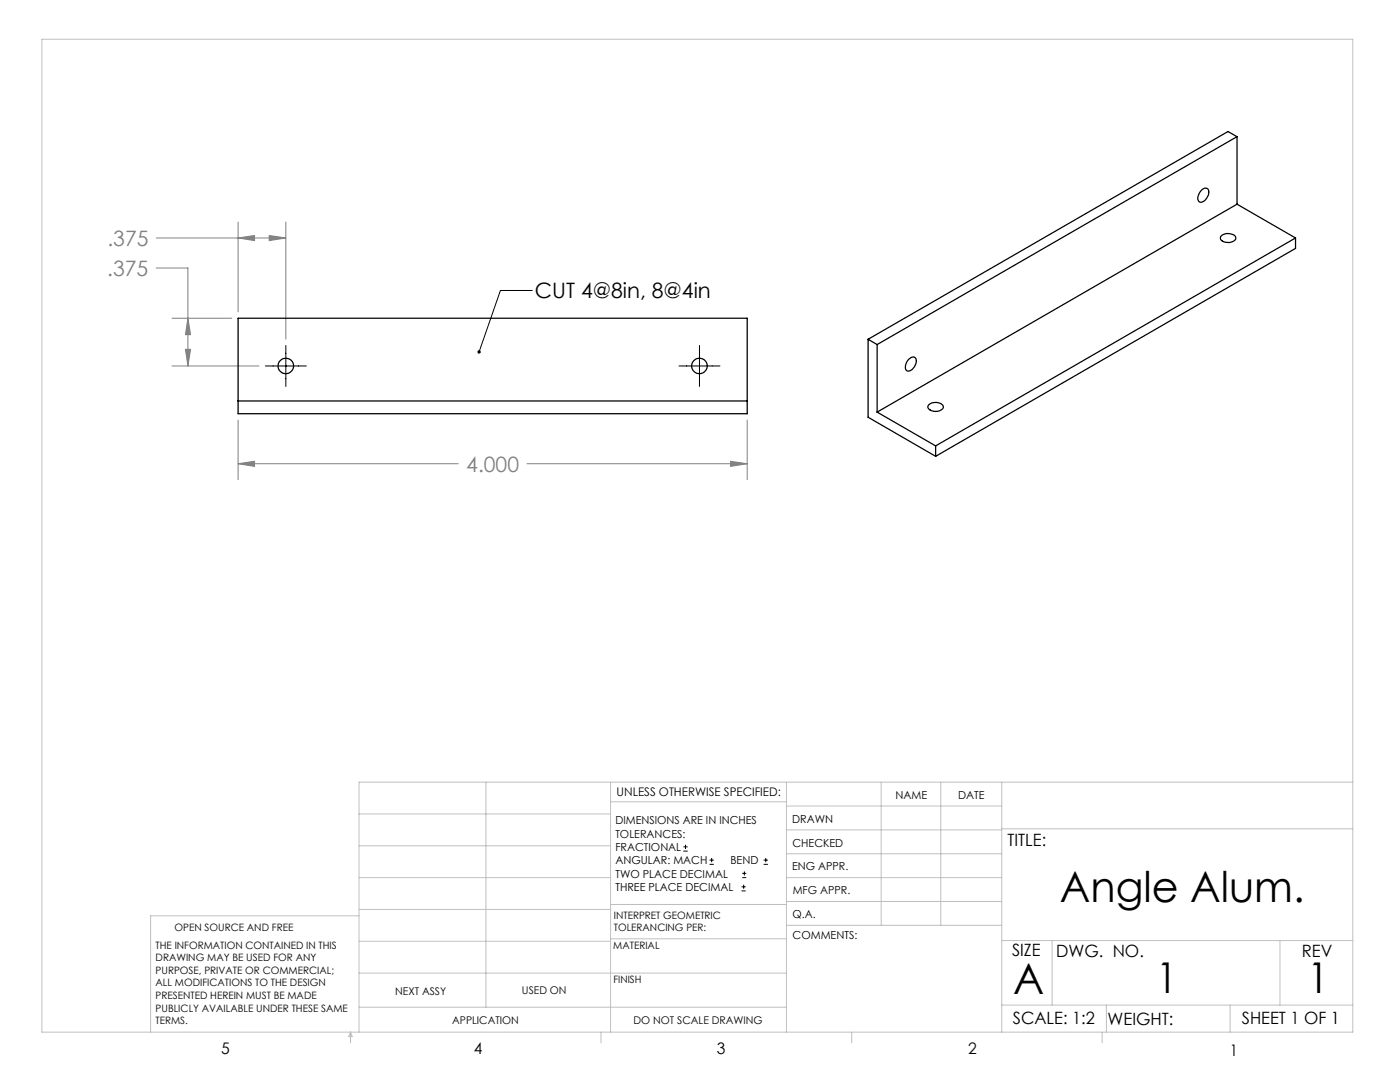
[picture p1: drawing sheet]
<svg xmlns="http://www.w3.org/2000/svg" width="279mm" height="216mm" viewBox="0 0 279 216" stroke-linecap="round" stroke-linejoin="round" font-family="sans-serif">
<g fill="none" stroke="#000" stroke-width=".2">
<path d="M106.2 58h-6.3l-4.3 12.2M53 73h8.1M57 68.9v8.2M135.5 73h8.2M139.6 68.9v8.2M136.4 169.8h.8M136.4 169h.8M136.8 168.6v.8M141.6 172.5h.9M141.6 171.6h.9M142 171.2v.8M148 177.8h.8"/>
<path d="M148 177h.8M148.1 175.1h.8M148.1 174.3h.8M148.4 176.5v.8M148.6 173.9v.8M152.4 172.5h.8M152.4 171.6h.8M152.8 171.2v.8"/>
</g>
<g fill="none" stroke="#808080" stroke-width=".2">
<path d="M31.2 53.5h6.3v19.5M31.2 47.5h25.8M47.5 47.5l3.3-.5v1zM47.5 44.3v17.9M53.7 47l3.3 .5-3.3 .5zM57 44.3v23.4M34.3 73h17.4M34.3 63.5h11.9M37 69.7h1l-.5 3.3zM37.5 63.5l.5 3.3h-1zM47.5 92.5l3.3-.5v1.1zM47.5 83.8v11.9"/>
<path d="M47.5 92.5h43.9M105.2 92.5h43.9M145.8 92l3.3 .5-3.3 .6zM149.1 83.8v11.9"/>
</g>
<g fill="none" stroke="#c0c0c0" stroke-width=".2">
<path d="M8.4 7.8h261.6v198.2h-261.6zM97 156.1v44.9M121.8 156.1v49.9M121.8 160h35.2M157 156.1v49.9M175.9 156.1v28.5M187.7 156.1v28.5M199.9 156.1v49.9M270 156.1h-198.4v49.9M71.6 175.1h50.2M71.6 168.8h50.2M71.6 162.4h50.2"/>
<path d="M157 170.4h42.9M157 165.6h42.9M157 160.8h42.9M157 175.1h42.9M157 179.9h42.9M199.9 165.4h70.1M71.6 194.2h85.4M71.6 187.8h50.2M71.6 181.5h50.2M71.6 182.7h-41.5v23.3M121.8 187.3h35.2M121.8 180.5h35.2"/>
<path d="M157 184.6h42.9M199.9 187.7h70.1M210 187.7v12.9M255.4 187.7v12.9M70 206v2.1M70 206l.3 .8h-.7zM71.6 201h85.4M119.9 206v2.1M170 206v2.1M199.9 200.6h70.1M220 206v2.1M220.8 200.6v5.4"/>
<path d="M245.5 200.6v5.4"/>
</g>
<path d="M95.4 70a.34 .34 0 0 1 .5 .1 .34 .34 0 0 1-.4 .5l.1-.4-.1 .4-.2-.3z" fill="#000"/>
<path d="M53.7 47l3.3 .5-3.3 .5zM47.5 47.5l3.3-.5v1zM37 69.7h1l-.5 3.3zM37.5 63.5l.5 3.3h-1zM47.5 92.5l3.3-.5v1.1zM145.8 92l3.3 .5-3.3 .6z" fill="#808080"/>
<g fill="none" stroke="#000" stroke-width=".25">
<path d="M239.7 38a.8 .8 0 0 1 1.1-.5 .8 .8 0 0 1 .4 1.1 1.73 1.73 0 0 1-1.8 1.7 1.51 1.51 0 0 1 .1-2.1zM246.9 27.3l-71.9 41.5M246.9 27.3v13.4M246.9 27.3l-1.8-1.1-71.9 41.5M243.7 47.1a2.11 2.11 0 0 1 2.9 .2 1.12 1.12 0 0 1-1.4 1.1 1.24 1.24 0 0 1-1.6-1.2zM246.9 40.7l-71.9 41.5M246.9 40.7l11.7 6.8M258.6 47.5v2.1l-71.9 41.5M258.6 47.5l-71.9 41.5M47.5 63.5h101.6v19h-101.6zM173.2 67.7v15.6l13.5 7.8M173.2 67.7l1.8 1.1"/>
<path d="M175 68.8v13.4M181.4 71.7l.2-.2a.73 .73 0 0 1 1-.2 .73 .73 0 0 1 .2 1 1.73 1.73 0 0 1-1.8 1.7 1.7 1.7 0 0 1 .4-2.3zM47.5 80h101.6M175 82.2l11.7 6.8M185.4 80.8a2.06 2.06 0 0 1 2.8 .2 1.12 1.12 0 0 1-1.4 1.1 1.4 1.4 0 0 1-1.6-1zM186.7 89v2.1"/>
<circle cx="57" cy="73" r="1.55"/>
<circle cx="139.6" cy="73" r="1.55"/>
</g>
<g font-size="8.5">
<text x="211.5" y="179.9">Angle Alum.</text>
<text x="202.2" y="198.3">A</text>
<text x="230.8" y="198.1">1</text>
<text x="260.9" y="198.1">1</text>
</g>
<g font-size="4.2" fill="#808080">
<text x="21.4" y="49.1">.375</text>
<text x="21.4" y="55.1">.375</text>
<text x="93.1" y="94.1">4.000</text>
</g>
<text font-size="4.2" x="106.8" y="59.5">CUT 4@8in, 8@4in</text>
<g font-size="3.4">
<text x="201.1" y="168.8">TITLE:</text>
<text x="202" y="190.8">SIZE</text>
<text x="210.8" y="190.9">DWG. NO.</text>
<text x="259.8" y="191">REV</text>
<text x="202.1" y="204.4">SCALE: 1:2</text>
<text x="221" y="204.5">WEIGHT:</text>
<text x="247.8" y="204.4">SHEET 1 OF 1</text>
</g>
<g font-size="3.2">
<text x="44.2" y="210.4">5</text>
<text x="94.6" y="210.3">4</text>
<text x="143.1" y="210.4">3</text>
<text x="193.2" y="210.3">2</text>
<text x="245.4" y="210.6">1</text>
</g>
<text font-size="2.4" x="123.1" y="158.9">UNLESS OTHERWISE SPECIFIED:</text>
<g font-size="2.2">
<text x="178.7" y="159.4">NAME</text>
<text x="191.2" y="159.4">DATE</text>
<text x="122.8" y="164.5">DIMENSIONS ARE IN INCHES</text>
<text x="122.8" y="167.1">TOLERANCES:</text>
<text x="158.1" y="164.2">DRAWN</text>
<text x="122.8" y="169.8">FRACTIONAL</text>
<text x="122.8" y="172.5">ANGULAR: MACH</text>
<text x="145.8" y="172.5">BEND</text>
<text x="158.1" y="173.7">ENG APPR.</text>
<text x="158.2" y="169.1">CHECKED</text>
<text x="122.8" y="175.1">TWO PLACE DECIMAL</text>
<text x="122.8" y="177.8">THREE PLACE DECIMAL</text>
<text x="158.2" y="178.4">MFG APPR.</text>
<text x="158.2" y="183.2">Q.A.</text>
<text x="158.2" y="187.4">COMMENTS:</text>
</g>
<g font-size="2.1">
<text x="78.8" y="198.5">NEXT ASSY</text>
<text x="104.2" y="198.4">USED ON</text>
<text x="90.2" y="204.3">APPLICATION</text>
<text x="126.4" y="204.3">DO NOT SCALE DRAWING</text>
</g>
<g font-size="2">
<text x="34.8" y="185.7">OPEN SOURCE AND FREE</text>
<text x="122.5" y="183.3">INTERPRET GEOMETRIC</text>
<text x="122.5" y="185.9">TOLERANCING PER:</text>
<text x="31.1" y="189.3">THE INFORMATION CONTAINED IN THIS</text>
<text x="31.1" y="191.8">DRAWING MAY BE USED FOR ANY</text>
<text x="122.4" y="189.4">MATERIAL</text>
<text x="31.1" y="194.3">PURPOSE, PRIVATE OR COMMERCIAL;</text>
<text x="31.1" y="196.8">ALL MODIFICATIONS TO THE DESIGN</text>
<text x="122.4" y="196.2">FINISH</text>
<text x="31.1" y="199.4">PRESENTED HEREIN MUST BE MADE</text>
<text x="31.1" y="201.9">PUBLICLY AVAILABLE UNDER THESE SAME</text>
<text x="31.1" y="204.4">TERMS.</text>
</g>
</svg>
